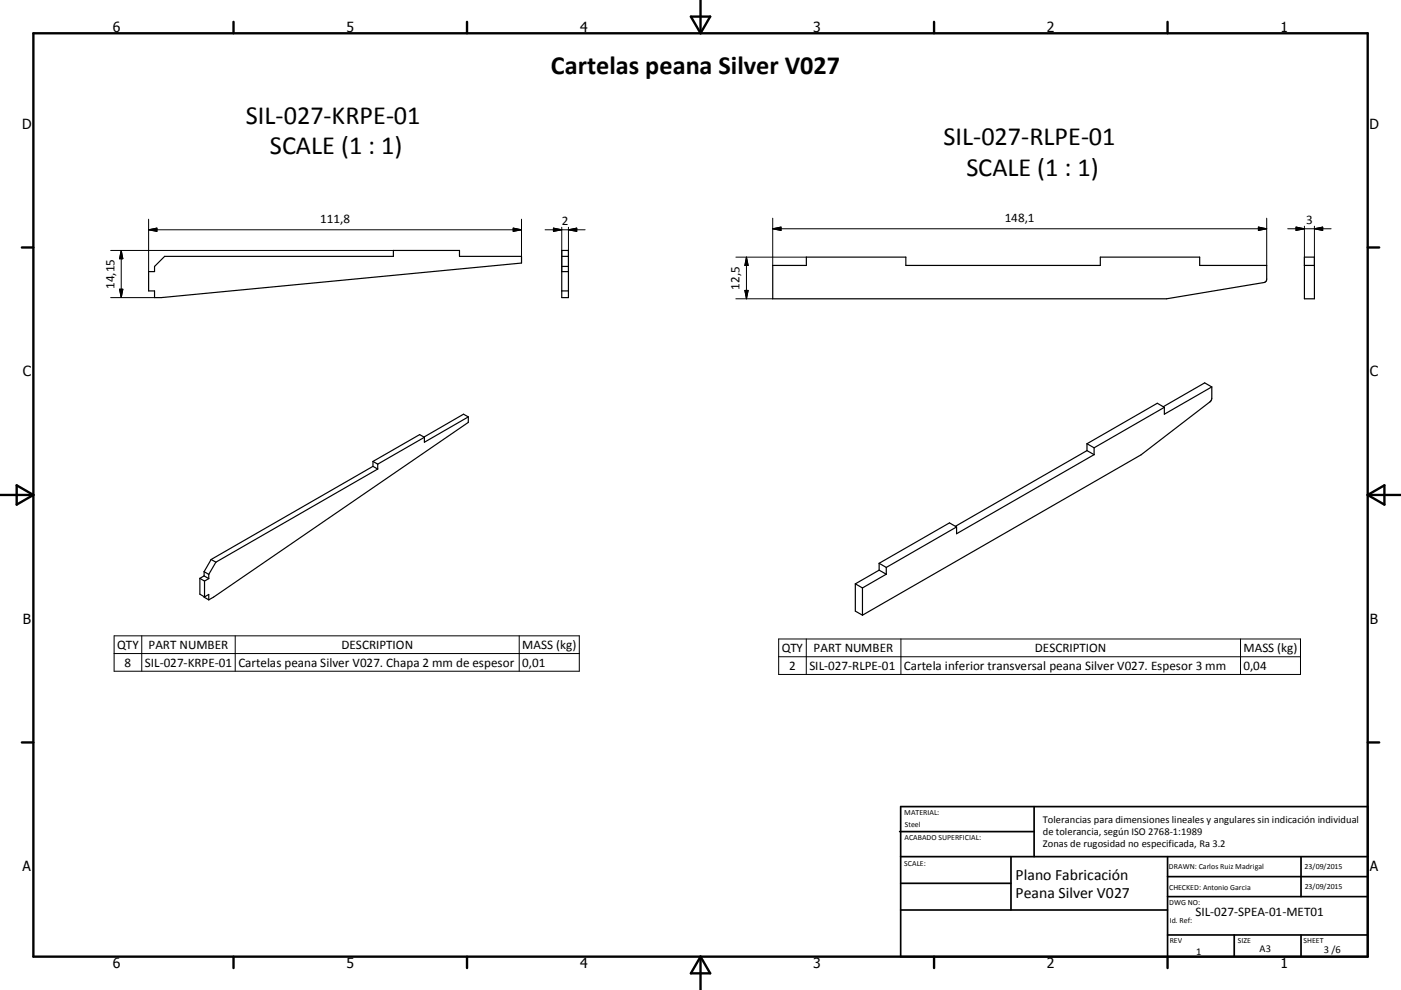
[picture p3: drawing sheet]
<svg xmlns="http://www.w3.org/2000/svg" width="420mm" height="297mm" viewBox="0 0 420 297" stroke-linecap="round" stroke-linejoin="round" font-family="sans-serif">
<g fill="none" stroke="#000" stroke-width=".36">
<path d="M168.4 75.1h2v14.2h-2zM168.4 76.9h2M168.4 79.9h2M231.7 79.6h10.1v-2.5h29.8v2.5h58.3v-2.5h29.8v2.5h20.1v4.2l-.3 .6-.5 .4-29.2 4.8h-118.1zM391.1 79.6h3M391.1 77.1h3v12.5h-3zM44.6 81.5h1.7v-1.6l3.1-3h68.5v-1.8h19.9v1.8h18.6v2l-108.1 10.4h-2v-2h-1.7zM168.4 81.5h2M168.4 87.3h2M363.3 116.1v3.4l-.4 1-20.8 16-83.5 48.1M363.3 116.1l-2.1-1.2-12.5 7.1M363.3 116.1l-14.2 8.2v-2.1"/>
<path d="M111.8 139.9l1.4 .8M111.8 139.9l-48.5 28M111.8 138.4l1.4 .9M111.8 138.4v1.5M113.2 139.3v1.4M127.2 131.2l-14 8.1M127.2 131.2l-1.4-.8-14 8M140.4 125.1v1.6l-77.8 53.3M140.4 125.1l-13.2 7.6v-1.5M140.4 125.1l-1.4-.8-11.9 6.8M325.9 135.2l-39.5 22.7M325.9 133.1v2.1"/>
<path d="M325.9 133.1l2.1 1.2M325.9 135.2l2.1 1.2M328 134.3v2.1M328 136.4l-41.2 23.7v-2M349.1 122.2l-2.1-1.2-21.1 12.1M349.1 122.2l-21.1 12.1M113.2 140.7l-48.5 28M286.8 158.1l-2.1-1.2-21.1 12.1M286.8 158.1l-21.1 12.1M59.9 173.5v4.8l1.4 .8M59.9 173.5l1.4 .8M61.2 171.5l1.4 .8"/>
<path d="M61.2 171.5v1.3M61.2 179l1.4 1M61.2 172.8l1.4 .8M61.2 172.8l-1.3 .7M61.3 179.1l1.3-.8v1.7M61.3 174.3v4.8M62.6 172.3v1.3M62.6 173.6l-1.3 .7M63.3 167.9l1.4 .8M63.3 167.9l-2.1 3.6M64.7 168.7l-2.1 3.6M256.4 175.2v8.1l2.2 1.3"/>
<path d="M256.4 175.2l2.2 1.2M258.6 176.4v8.2M263.6 171.1l-7.2 4.1M263.6 169v2.1M263.6 169l2.1 1.2M263.6 171.1l2.1 1.2M265.7 172.3l-7.1 4.1M265.7 170.2v2.1"/>
</g>
<g fill="none" stroke="#000" stroke-width=".71">
<path d="M10 10h400v277h-400zM70 6.6v3.4M140 6.6v3.4M207.1 5h5.8l-2.9 5zM210 0v10M280 6.6v3.4M350 6.6v3.4M6.6 74.2h3.4M410 74.2h3.5M0 148.5h10M5 145.6l5 2.9-5 2.9zM410 148.5h10.1"/>
<path d="M410 148.5l5.1-2.9v5.8zM6.6 222.7h3.4M410 222.7h3.5M70 287v3.4M140 287v3.4M210 287v10M210 287l2.9 5h-5.8zM280 287v3.4M350 287v3.4"/>
</g>
<g fill="none" stroke="#000" stroke-width=".51">
<path d="M269.7 249.5h40.3M270 242h140v45h-140zM270 257h140M303.1 257v16M310 242v15M350 257v30M390.1 257v12M270 265h33.1M270 273h80M350 269h60M350 263h60M350 280.5h60"/>
<path d="M370 280.5v6.5M390.1 280.5v6.5"/>
</g>
<g fill="none" stroke="#000" stroke-width=".3">
<path d="M33.2 75.1h84.7M36.3 75.1v14.2M36.3 75.1l.5 2.5h-1zM44.6 68.9h111.8M44.6 68.9l2.4-.5v1zM44.6 65.8v15.7M153.9 68.4l2.5 .5-2.5 .5zM156.4 65.8v11.1M163.4 68.9h12M165.9 68.4l2.5 .5-2.5 .5zM168.4 68.2v13.3M170.4 68.9l2.5-.5v1z"/>
<path d="M170.4 68.2v13.3M220.6 77.1h21.2M223.8 77.1v12.5M223.8 77.1l.5 2.5h-1zM231.7 68.6h148.1M231.7 68.6l2.5-.5v1zM231.7 65.5v14.1M377.3 68.1l2.5 .5-2.5 .5zM379.8 65.5v14.1M386.1 68.6h13M388.6 68.1l2.5 .5-2.5 .5zM391.1 67.9v11.7"/>
<path d="M394.1 68.6l2.5-.5v1zM394.1 67.9v11.7M33.2 89.3h13.1M35.8 86.8h1l-.5 2.5zM220.6 89.6h11.1M223.3 87.1h1l-.5 2.5zM34.2 190.8h139.5v10.6h-139.5zM34.2 196.1h139.5M42.5 190.8v10.6M70.5 190.8v10.6M155.7 190.8v10.6M233.4 191.7h156.5v10.6h-156.5z"/>
<path d="M233.4 197h156.5M241.7 191.7v10.6M270.1 191.7v10.6M371.9 191.7v10.6"/>
</g>
<path d="M36.3 75.1l.5 2.5h-1zM44.6 68.9l2.4-.5v1zM153.9 68.4l2.5 .5-2.5 .5zM165.9 68.4l2.5 .5-2.5 .5zM170.4 68.9l2.5-.5v1zM223.8 77.1l.5 2.5h-1zM231.7 68.6l2.5-.5v1zM377.3 68.1l2.5 .5-2.5 .5zM388.6 68.1l2.5 .5-2.5 .5zM394.1 68.6l2.5-.5v1zM35.8 86.8h1l-.5 2.5zM223.3 87.1h1l-.5 2.5z" fill="#000" stroke="#000" stroke-width=".3"/>
<g font-size="7.9">
<text x="165.2" y="22.1">Cartelas peana Silver V027</text>
<text x="73.7" y="37.3">SIL-027-KRPE-01</text>
<text x="80.9" y="46.3">SCALE (1 : 1)</text>
<text x="282.9" y="43.6">SIL-027-RLPE-01</text>
<text x="289.7" y="52.7">SCALE (1 : 1)</text>
</g>
<g font-size="4.7">
<text x="304.5" y="263.9">Plano Fabricación</text>
<text x="304.5" y="269.3">Peana Silver V027</text>
</g>
<g font-size="4.2">
<text x="33.9" y="9.6">6</text>
<text x="103.9" y="9.6">5</text>
<text x="173.9" y="9.6">4</text>
<text x="243.8" y="9.6">3</text>
<text x="313.9" y="9.6">2</text>
<text x="383.9" y="9.6">1</text>
<text x="6.7" y="38.7">D</text>
<text x="410.5" y="38.7">D</text>
<text x="6.9" y="112.9">C</text>
<text x="410.7" y="112.9">C</text>
<text x="6.9" y="187.1">B</text>
<text x="410.7" y="187.1">B</text>
<text x="6.8" y="261.4">A</text>
<text x="410.7" y="261.4">A</text>
<text x="33.9" y="290.4">6</text>
<text x="103.9" y="290.4">5</text>
<text x="173.9" y="290.4">4</text>
<text x="243.8" y="290.4">3</text>
<text x="313.9" y="290.4">2</text>
<text x="383.9" y="290.4">1</text>
</g>
<g font-size="3.9">
<text x="96" y="66.9">111,8</text>
<text x="168.5" y="67.4">2</text>
<text x="301.2" y="66.5">148,1</text>
<text x="391.6" y="67.1">3</text>
<text x="34.3" y="86.7" transform="rotate(-90 34.3 86.7)">14,15</text>
<text x="221.7" y="86.9" transform="rotate(-90 221.7 86.9)">12,5</text>
<text x="35.1" y="194.6">QTY</text>
<text x="44.5" y="194.6">PART NUMBER</text>
<text x="102.4" y="194.6">DESCRIPTION</text>
<text x="156.5" y="194.7">MASS (kg)</text>
<text x="234.4" y="195.6">QTY</text>
<text x="243.9" y="195.6">PART NUMBER</text>
<text x="310.2" y="195.6">DESCRIPTION</text>
<text x="372.8" y="195.7">MASS (kg)</text>
<text x="37.3" y="200">8</text>
<text x="43.4" y="200">SIL-027-KRPE-01</text>
<text x="71.5" y="200.1">Cartelas peana Silver V027. Chapa 2 mm de espesor</text>
<text x="156.5" y="200">0,01</text>
<text x="236.6" y="200.9">2</text>
<text x="242.7" y="200.9">SIL-027-RLPE-01</text>
<text x="270.9" y="201">Cartela inferior transversal peana Silver V027. Espesor 3 mm</text>
<text x="372.8" y="200.9">0,04</text>
<text x="358.4" y="274.9">SIL-027-SPEA-01-MET01</text>
</g>
<g font-size="3.1">
<text x="312.7" y="246.8">Tolerancias para dimensiones lineales y angulares sin indicación individual</text>
<text x="312.7" y="250.4">de tolerancia, según ISO 2768-1:1989</text>
<text x="312.7" y="254">Zonas de rugosidad no especificada, Ra 3.2</text>
<text x="358.6" y="286.5">1</text>
<text x="377.6" y="285.6">A3</text>
<text x="396.9" y="285.9">3 /6</text>
</g>
<g font-size="2.4">
<text x="271.1" y="244.4">MATERIAL:</text>
<text x="271.2" y="252">ACABADO SUPERFICIAL:</text>
<text x="271.3" y="248">Steel</text>
<text x="271.1" y="259.7">SCALE:</text>
<text x="350.4" y="260.8">DRAWN: Carlos Ruiz Madrigal</text>
<text x="391.1" y="260.6">23/09/2015</text>
<text x="350.5" y="267">CHECKED: Antonio Garcia</text>
<text x="391.2" y="266.7">23/09/2015</text>
<text x="350.5" y="271.4">DWG NO:</text>
<text x="350.7" y="276.9">Id. Ref:</text>
<text x="350.7" y="282.8">REV</text>
<text x="371.1" y="282.9">SIZE</text>
<text x="390.8" y="283">SHEET</text>
</g>
</svg>
